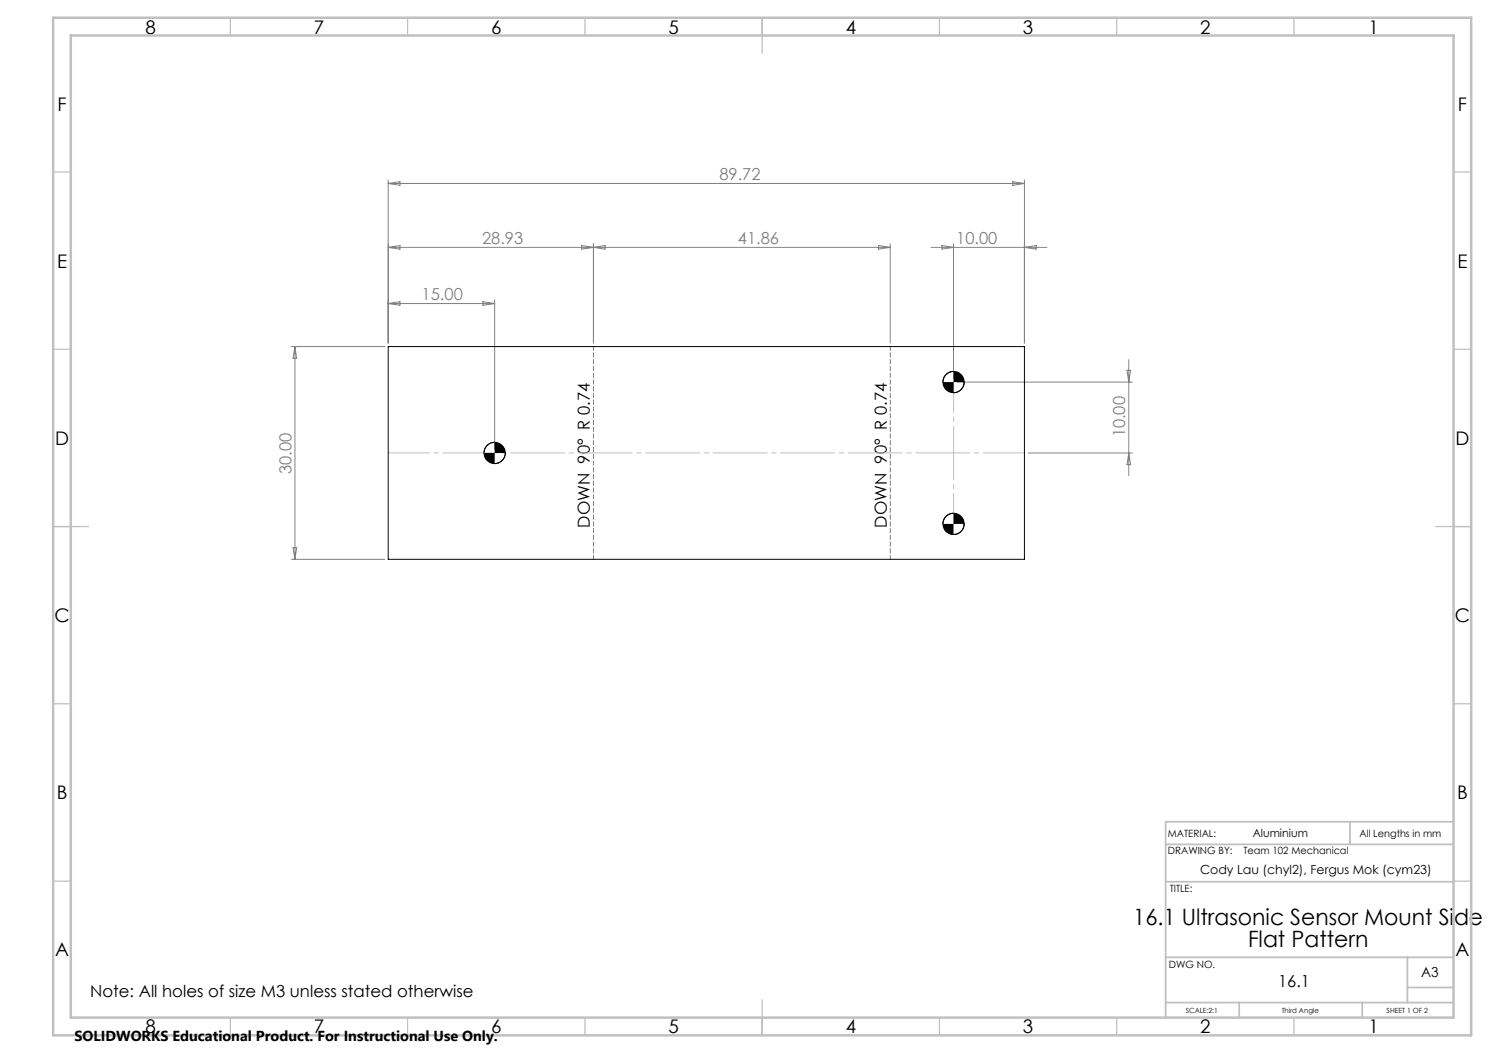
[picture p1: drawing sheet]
<svg xmlns="http://www.w3.org/2000/svg" width="420mm" height="297mm" viewBox="0 0 420 297" stroke-linecap="round" stroke-linejoin="round" font-family="sans-serif">
<g fill="none" stroke="#000" stroke-width=".28">
<path d="M109.5 97.8h179.5v60h-179.5zM269 104.8a3 3 0 0 0-3 3M272 107.8a3 3 0 0 1-3 3M139.5 124.8a2.95 2.95 0 0 0-3 3M142.5 127.8a3.1 3.1 0 0 1-3 3M269 144.8a3 3 0 0 0-3 3M272 147.8a3 3 0 0 1-3 3"/>
<circle cx="269" cy="107.8" r="2.99"/>
<circle cx="139.5" cy="127.8" r="3"/>
<circle cx="269" cy="147.8" r="2.99"/>
</g>
<g fill="none" stroke="#808080" stroke-width=".28">
<path d="M109.5 50.8v46M109.5 51.7h179.5M109.5 51.7l3.3-.4v1zM285.7 51.3l3.3 .4-3.3 .6zM289 50.8v46M109.5 69.8l3.3-.6v1.1zM109.5 69.8h141.6M164.1 69.2l3.3 .6-3.3 .5zM167.4 68.8v28M167.4 69.8l3.3-.6v1.1zM247.8 69.2l3.3 .6-3.3 .5zM251.1 68.8v28"/>
<path d="M262.6 69.8h32.7M265.7 69.2l3.3 .6-3.3 .5zM269 68.8v37.9M289 69.8l3.3-.6v1.1zM82.2 97.8h26.3M83.2 97.8v60M83.2 97.8l.5 3.3h-1zM109.5 85.6l3.3-.5v1zM109.5 85.6h30M136.2 85.1l3.3 .5-3.3 .5zM139.5 84.6v42.1M270 107.8h49.4"/>
<path d="M317.9 104.5h1l-.5 3.3zM318.4 101.4v32.7M290 127.8h29.4M318.4 127.8l.5 3.3h-1zM82.2 157.8h26.3M82.7 154.5h1l-.5 3.3z"/>
</g>
<path d="M167.4 97.7v60M251.1 97.7v60" fill="none" stroke="#808080" stroke-width=".28" stroke-dasharray="1.3 .6" stroke-dashoffset=".2"/>
<path d="M109.5 127.7h179.5" fill="none" stroke="#c0c0c0" stroke-width=".28" stroke-dasharray="15.2 1.3 1.3 1.3" stroke-dashoffset="3.6"/>
<path d="M269 107.7v40" fill="none" stroke="#c0c0c0" stroke-width=".28" stroke-dasharray="15.2 1.3 1.3 1.3" stroke-dashoffset="6.7"/>
<g fill="none" stroke="#c0c0c0" stroke-width=".35">
<path d="M65 5v5M115 5v5M165 5v5M215 5v10M265 5v5M315 5v5M365 5v5M15 48.5h5M410 48.5h5M15 98.5h5M410 98.5h5M15 148.5h10"/>
<path d="M405 148.5h10M15 198.5h5M410 198.5h5M15 248.5h5M410 248.5h5M65 287v5M115 287v5M165 287v5M215 282v10M265 287v5M315 287v5M365 287v5"/>
</g>
<path d="M328.8 238.2h81.2M380.8 231.8v6.4M410 231.8h-81.2v55.2M328.8 248.7h81.2M328.8 270h81.2M397 270v12.8M397 278.5h13M328.8 282.8h81.2M349.5 282.8v4.2M384.2 282.8v4.2" fill="none" stroke="#c0c0c0" stroke-width=".5"/>
<path d="M15 5h400v287h-400zM20 10h390v277h-390z" fill="none" stroke="#c0c0c0" stroke-width=".7"/>
<path d="M266 147.8a3.1 3.1 0 0 0 3 3v-3zM269 144.8v3h3a2.95 2.95 0 0 0-3-3zM266 107.8a3.1 3.1 0 0 0 3 3v-3zM269 104.8v3h3a2.95 2.95 0 0 0-3-3zM136.5 127.8a3 3 0 0 0 3 3v-3zM139.5 124.8v3h3a3 3 0 0 0-3-3z" fill="#000"/>
<g font-size="6.3">
<text x="319.7" y="260.9">16.1 Ultrasonic Sensor Mount Side</text>
<text x="352" y="267.2">Flat Pattern</text>
</g>
<g font-size="5.3">
<text x="41" y="9.5">8</text>
<text x="88.5" y="9.5">7</text>
<text x="138.5" y="9.5">6</text>
<text x="188.5" y="9.5">5</text>
<text x="238.5" y="9.5">4</text>
<text x="288.5" y="9.5">3</text>
<text x="338.5" y="9.5">2</text>
<text x="386" y="9.5">1</text>
<text x="16.2" y="31.3">F</text>
<text x="411.2" y="31.3">F</text>
<text x="16.1" y="75.5">E</text>
<text x="411.1" y="75.5">E</text>
<text x="15.5" y="125.5">D</text>
<text x="410.5" y="125.5">D</text>
<text x="15.4" y="175.5">C</text>
<text x="410.4" y="175.5">C</text>
<text x="16" y="225.5">B</text>
<text x="411" y="225.5">B</text>
<text x="15.5" y="269.8">A</text>
<text x="410.5" y="269.8">A</text>
<text x="41" y="291.5">8</text>
<text x="88.5" y="291.5">7</text>
<text x="138.5" y="291.5">6</text>
<text x="188.5" y="291.5">5</text>
<text x="238.5" y="291.5">4</text>
<text x="288.5" y="291.5">3</text>
<text x="338.5" y="291.5">2</text>
<text x="386" y="291.5">1</text>
</g>
<g font-size="4.7" fill="#808080">
<text x="202.9" y="50.7">89.72</text>
<text x="136" y="68.7">28.93</text>
<text x="208.1" y="68.7">41.86</text>
<text x="269.7" y="68.7">10.00</text>
<text x="118.9" y="84.6">15.00</text>
<text x="317.4" y="123.4" transform="rotate(-90 317.4 123.4)">10.00</text>
<text x="82.2" y="133.7" transform="rotate(-90 82.2 133.7)">30.00</text>
</g>
<g font-size="4.7">
<text x="166.4" y="148.8" transform="rotate(-90 166.4 148.8)">DOWN 90° R 0.74</text>
<text x="250.1" y="148.8" transform="rotate(-90 250.1 148.8)">DOWN 90° R 0.74</text>
<text x="25.4" y="281.2">Note: All holes of size M3 unless stated otherwise</text>
<text x="360.5" y="278.4">16.1</text>
</g>
<text font-size="4.1" x="21" y="293.7">SOLIDWORKS Educational Product. For Instructional Use Only.</text>
<text font-size="3.9" x="400.9" y="275.5">A3</text>
<text font-size="3.5" x="338.5" y="246.5">Cody Lau (chyl2), Fergus Mok (cym23)</text>
<text font-size="3.2" x="353.4" y="236.2">Aluminium</text>
<g font-size="2.8">
<text x="329.4" y="236.2">MATERIAL:</text>
<text x="383.5" y="236.2">All Lengths in mm</text>
<text x="329.4" y="241">DRAWING BY:</text>
<text x="350.7" y="241">Team 102 Mechanical</text>
<text x="329.9" y="251.7">TITLE:</text>
<text x="329.7" y="272.9">DWG NO.</text>
</g>
<g font-size="2">
<text x="334.5" y="285.6">SCALE:2:1</text>
<text x="361.5" y="285.6">Third Angle</text>
<text x="391.1" y="285.6">SHEET 1 OF 2</text>
</g>
</svg>
